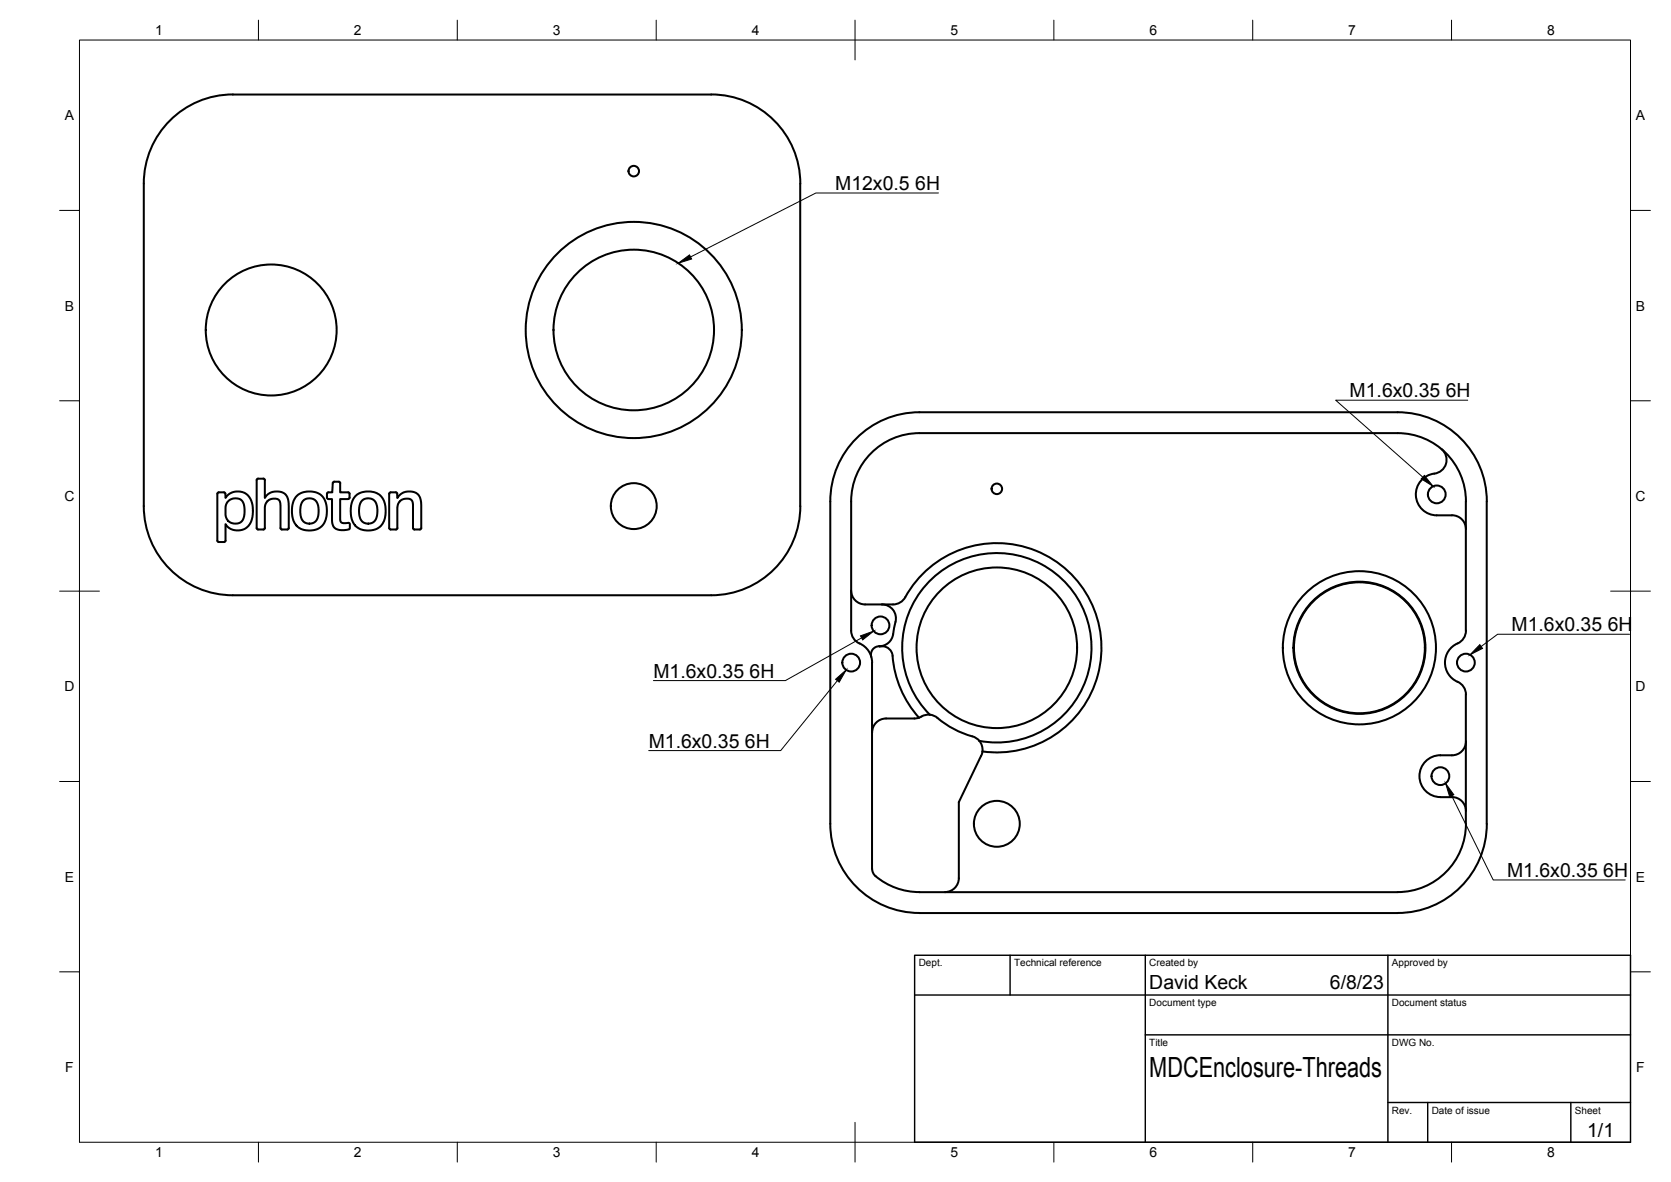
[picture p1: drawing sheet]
<svg xmlns="http://www.w3.org/2000/svg" width="420mm" height="297mm" viewBox="0 0 420 297" stroke-linecap="round" stroke-linejoin="round" font-family="sans-serif">
<!-- layer: Visible -->
<g fill="none" stroke="#000" stroke-width=".51">
<path d="M58.5 23.8l120.3-.1a22.4 22.4 0 0 1 22.4 22.5v81a22.4 22.4 0 0 1-22.4 22.4h-120.3M58.6 23.7a22.4 22.4 0 0 0-22.4 22.5v81a22.4 22.4 0 0 0 22.4 22.4M231.2 108.8h120.2a17.2 17.2 0 0 1 17.2 17.2M231.2 103.6h120.2a22.4 22.4 0 0 1 22.4 22.4M231.2 103.6a22.4 22.4 0 0 0-22.4 22.4M231.2 108.8a17.2 17.2 0 0 0-17.2 17.2M362.5 112.9a3.5 3.5 0 0 1 1.1 3.6 3.5 3.5 0 0 1-3 2.5 5.3 5.3 0 0 0-4.6 5.6 5.3 5.3 0 0 0 5.3 4.9h3.8a3.5 3.5 0 0 1 3.5 3.5M54.7 135.9v-12l.3-.2 1.5 .1 .2 1.3 .7-.8 1.2-.6 1.5-.2 .9 .2 1.3 .8 1.1 1.8 .2 2.5-.4 2.1-.6 1.1-.6 .6-1.6 .7h-1.2l-1.1-.3-.8-.5-.6-.8v4.2M54.7 135.9l.3 .3h1.3M56.7 135.9l-.3 .3M57.4 125.9l.9-.5 1.1-.2 1.1 .3 .6 .7 .4 1.4-.1 1.9-.3 1.1-.7 .7-.9 .3-1.1-.1-.8-.4-.6-.7-.3-1v-1.9l.2-.9zM64.9 120.3h1.3"/>
<path d="M64.9 120.3l-.4 .3 .1 12.3 .3 .2h1.3l.3-.2 .2-6.1 .9-1.1 .8-.3 .9-.1 .8 .3 .4 .9v6.2l.4 .4M66.2 120.3l.4 .3v4.5l.8-.9 .6-.4 1.9-.3 .9 .2 .7 .3 .5 .4 .4 .9 .2 1.7v5.7l-.3 .4h-1.4M74.6 124.6l1.7-.9 2.1-.2 1.9 .6 1.1 1.1 .7 2.1v2.2l-.5 1.8-1 1.2-1.4 .7-2.2 .1-1.8-.6-1.1-1.2-.5-1.5-.2-2 .3-1.9zM76.2 125.9l1-.6h1.2l.8 .3 .6 .9 .3 1.6-.1 1.6-.4 1.1-.7 .6-.8 .2-1-.1-.8-.4-.5-.7-.2-1-.1-1.4 .2-1.1zM84 121.1h1.2l.4 .3M84 121.1l-.3 .3-.2 2.3h-.9l-.4 .4 .1 1.1 .2 .2h1v5.5l.2 1.2 .5 .6 .9 .4 2 .1 .8-.3v-1.3a.66 .66 0 0 0-.9-.1l-1-.1-.4-.5-.1-5.5h2.2l.2-1.3-.4-.4h-2v-2.3M89.4 124.6l.9-.6 .8-.3 2.1-.2 1.7 .5 1.3 1.2 .6 1.4 .1 2.8-.5 1.9-1.2 1.4-1.8 .6-1.9-.1-1.3-.4-1.2-1.2-.7-1.7-.1-2.1 .4-1.9zM91.1 125.8l.9-.5h1.2l.7 .3 .7 .9 .3 1.5-.1 1.6-.4 1-.7 .7-.8 .3-1-.1-.8-.4-.5-.7-.3-1.1v-1.7l.3-1.1zM98.2 123.7l1.5 .1 .2 .3v1l1-1.1 1.5-.5 1.7 .2 .7 .3 .6 .6 .5 1.8v6.3l-.3 .4h-1.4M98.2 123.7l-.3 .4v8.6l.3 .4M99.9 132.7v-5.2l.2-.8 .4-.7 .6-.4 1.5-.3 .9 .4 .3 .6v6.4l.4 .4M99.9 132.7l-.3 .4h-1.4"/>
<path d="M208.8 126v81M214 126v32.5M368.6 126v32.5M373.8 126v81M214 148.4a3.5 3.5 0 0 0 3.5 3.5h7a3.5 3.5 0 0 0 3.1-1.8 26.3 26.3 0 0 1 46.6 .9 26.3 26.3 0 0 1-27.2 37.8M214 158.5a3.8 3.8 0 0 0 2.8 3.6 5.2 5.2 0 0 1 2.5 4.4v51.8l.1 .8a6.4 6.4 0 0 0 3.4 2.9 17.2 17.2 0 0 0 8.4 2.2M221.8 151.9a3.7 3.7 0 0 1 3.1 5.4 7.2 7.2 0 0 1-1.5 4.2 5.3 5.3 0 0 1-3.1 1 2.11 2.11 0 0 0-1.2 2.6M368.6 158.5a3.8 3.8 0 0 1-2.8 3.6 5.3 5.3 0 0 0-2.4 5.1 5.3 5.3 0 0 0 3.6 4.4l.9 .8a3.5 3.5 0 0 1 .7 2.1M221.1 162.4h.7M221.8 162.4a2.64 2.64 0 0 1 2.6 2.4M224.4 164.8a26.3 26.3 0 0 0 6.7 15.6M233.8 179.6a23.8 23.8 0 0 1 6.3-38.1 23.8 23.8 0 0 1 34.1 18 23.8 23.8 0 0 1-28 26.7"/>
<path d="M233.8 179.6a4.8 4.8 0 0 0-2.7 .8M233.8 179.6l1.6 .6a25.4 25.4 0 0 0 9.9 5.2l.9 .8M368.6 174.5v32.5M231.1 180.4l-1.2 .2h-7.1a3.5 3.5 0 0 0-3.5 3.5M246.2 186.2l.7 1.2 .1 1.4M246.7 190l-5.6 11.6v19.1a3.5 3.5 0 0 1-3.5 3.5M247 188.8l-.3 1.1M362.2 189.8a5.3 5.3 0 0 0-5.3 5.2 5.3 5.3 0 0 0 5.3 5.3M368.6 186.3a3.5 3.5 0 0 1-3.5 3.5h-2.9M208.8 207a22.4 22.4 0 0 0 22.4 22.4M362.2 200.3a6.6 6.6 0 0 1 4.9 .6 3.5 3.5 0 0 1 1.5 2.9M368.6 207a17.2 17.2 0 0 1-17.2 17.2"/>
<path d="M373.8 207a22.4 22.4 0 0 1-22.4 22.4l-120.2 .1M231.2 224.2h120.2"/>
<circle cx="159.4" cy="43" r="1.32"/>
<circle cx="68.2" cy="82.9" r="16.5"/>
<circle cx="159.4" cy="82.9" r="27.2"/>
<circle cx="159.4" cy="82.9" r="20.2"/>
<circle cx="159.4" cy="127.2" r="5.8"/>
<circle cx="250.6" cy="122.8" r="1.32"/>
<circle cx="361.3" cy="124.2" r="2.23"/>
<circle cx="221.4" cy="157.2" r="2.23"/>
<circle cx="214" cy="166.5" r="2.23"/>
<circle cx="250.6" cy="162.8" r="20.2"/>
<circle cx="341.8" cy="162.8" r="16.5"/>
<circle cx="341.8" cy="162.8" r="16.6"/>
<circle cx="341.8" cy="162.8" r="19.3"/>
<circle cx="368.6" cy="166.5" r="2.23"/>
<circle cx="362.2" cy="195" r="2.23"/>
<circle cx="250.6" cy="207" r="5.8"/>
</g>
<circle cx="221.1" cy="162.4" r=".25" fill="#000"/>
<!-- layer: BORDER -->
<g fill="none" stroke="#000" stroke-width=".25">
<path d="M20 10.1h390v276.9h-390zM65 5.1v5M115 5.1v5M165 5.1v5M215 5.1v10M265 5.1v5M315 5.1v5M365 5.1v5M15 52.9h5M410 52.9h5M15 100.7h5M410 100.7h5"/>
<path d="M15 148.6h10M405 148.6h10M15 196.4h5M410 196.4h5M15 244.2h5M410 244.2h5M65 287v5M115 287v5M165 287v5M215 282.1v9.9M265 287v5M315 287v5"/>
<path d="M365 287v5"/>
</g>
<!-- layer: TITLEBLOCK -->
<path d="M230 240.1h180v46.9h-180zM230 250h180M254 240.1v9.9M288 240.1v46.9M349 240.1v46.9M288 260.1h122M349 277.1h61M359 277.1v9.9M395 277.1v9.9" fill="none" stroke="#000" stroke-width=".36"/>
<!-- layer: Hole Notes -->
<path d="M170.5 66.2l2.9-2.1 .5 1zM358.1 119.5l2.3 2.7-3-1.9zM216.4 159.8l3.3-1.2-2.8 2.2zM210.1 170.7l2.7-2.4-1.8 3.1zM372.1 162l.7 .9-3.2 1.7zM363.5 196.8l2 2.9-1 .5z" fill="#000" stroke="#000" stroke-width=".25"/>
<path d="M236 48.5h-30.9l-31.4 16.1M369 100.6h-33.1l21.8 19.3M409.7 159.4h-33.1l-4.2 3.1M210.5 171.1l-14.2 17.5h-33.2M216.6 160.3l-19.1 10.7h-33.2M365 200l10.5 21.1h33.1" fill="none" stroke="#000" stroke-width=".25"/>
<text font-size="7" x="289" y="270.6">MDCEnclosure-Threads</text>
<g font-size="4.9">
<text x="210" y="47.8">M12x0.5</text>
<text x="230.1" y="47.8">6H</text>
<text x="339.3" y="99.9">M1.6x0.35</text>
<text x="363.5" y="99.9">6H</text>
<text x="380" y="158.7">M1.6x0.35</text>
<text x="404.2" y="158.7">6H</text>
<text x="164.3" y="170.3">M1.6x0.35</text>
<text x="188.5" y="170.3">6H</text>
<text x="163.1" y="187.9">M1.6x0.35</text>
<text x="187.3" y="187.9">6H</text>
<text x="378.9" y="220.4">M1.6x0.35</text>
<text x="403.1" y="220.4">6H</text>
<text x="289" y="248.5">David Keck</text>
<text x="334.4" y="248.5">6/8/23</text>
<text x="399.1" y="285.7">1/1</text>
</g>
<g font-size="3.5">
<text x="39" y="8.8">1</text>
<text x="89" y="8.8">2</text>
<text x="139" y="8.8">3</text>
<text x="189" y="8.8">4</text>
<text x="239" y="8.8">5</text>
<text x="289" y="8.8">6</text>
<text x="339" y="8.8">7</text>
<text x="389" y="8.8">8</text>
<text x="16.3" y="30.2">A</text>
<text x="411.3" y="30.2">A</text>
<text x="16.3" y="78">B</text>
<text x="411.3" y="78">B</text>
<text x="16.2" y="125.9">C</text>
<text x="411.2" y="125.9">C</text>
<text x="16.2" y="173.7">D</text>
<text x="411.2" y="173.7">D</text>
<text x="16.3" y="221.6">E</text>
<text x="411.3" y="221.6">E</text>
<text x="16.4" y="269.4">F</text>
<text x="411.4" y="269.4">F</text>
<text x="39" y="290.8">1</text>
<text x="89" y="290.8">2</text>
<text x="139" y="290.8">3</text>
<text x="189" y="290.8">4</text>
<text x="239" y="290.8">5</text>
<text x="289" y="290.8">6</text>
<text x="339" y="290.8">7</text>
<text x="389" y="290.8">8</text>
</g>
<g font-size="2.5">
<text x="231" y="242.9">Dept.</text>
<text x="255" y="242.9">Technical reference</text>
<text x="289" y="242.9">Created by</text>
<text x="350" y="242.9">Approved by</text>
<text x="289" y="252.8">Document type</text>
<text x="350" y="252.8">Document status</text>
<text x="289" y="262.9">Title</text>
<text x="350" y="262.9">DWG No.</text>
<text x="350" y="279.9">Rev.</text>
<text x="360" y="279.9">Date of issue</text>
<text x="396" y="279.9">Sheet</text>
</g>
</svg>
